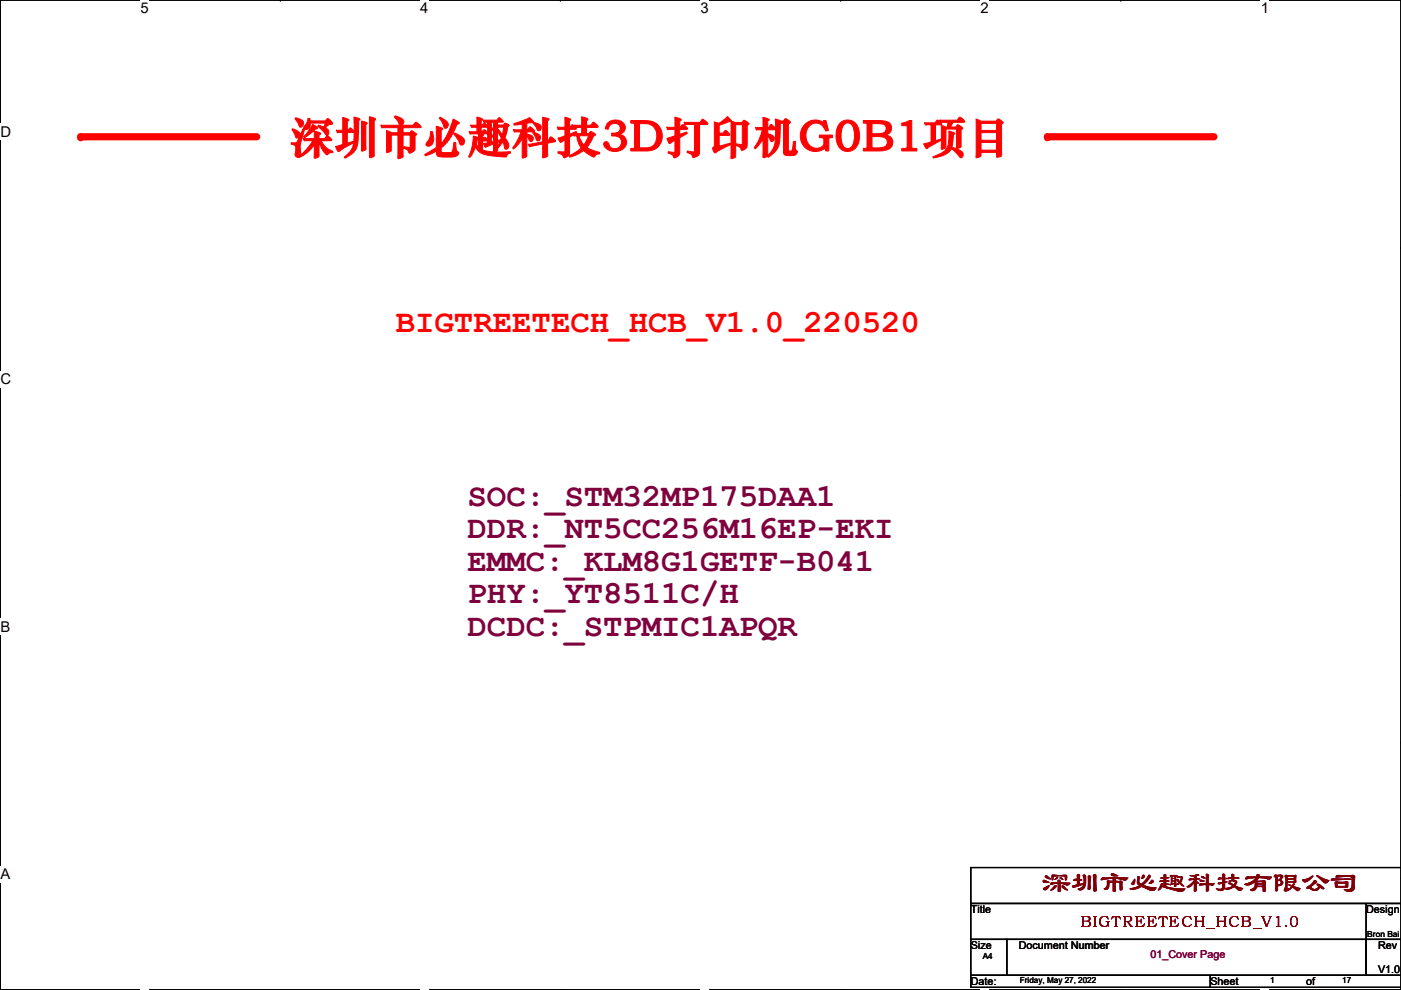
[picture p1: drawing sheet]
<svg xmlns="http://www.w3.org/2000/svg" width="297mm" height="210mm" viewBox="0 0 297 210" stroke-linecap="round" stroke-linejoin="round" font-family="sans-serif">
<path d="M.1 0h296.9v209.8h-296.9z" fill="none" stroke="#000" stroke-width=".25"/>
<g fill="#fff">
<path d="M29.8 0h1.7v3.5h-1.7z"/>
<path d="M29.8 209.8l1.7 .1z"/>
</g>
<path d="M59.4 0h.1M59.4 209.8h.1" fill="none" stroke="#000" stroke-width=".25"/>
<g fill="#fff">
<path d="M89.1 0h1.7v3.5h-1.7z"/>
<path d="M89.1 209.8l1.7 .1z"/>
</g>
<path d="M118.8 0h.1M118.8 209.8h.1" fill="none" stroke="#000" stroke-width=".25"/>
<g fill="#fff">
<path d="M148.5 0h1.7v3.5h-1.7z"/>
<path d="M148.5 209.8l1.7 .1z"/>
</g>
<path d="M178.2 0h.1M178.2 209.8h.1" fill="none" stroke="#000" stroke-width=".25"/>
<g fill="#fff">
<path d="M207.9 0h1.7v3.5h-1.7z"/>
<path d="M207.9 209.8l1.7 .1z"/>
</g>
<path d="M237.6 0h.1M237.6 209.8h.1" fill="none" stroke="#000" stroke-width=".25"/>
<g fill="#fff">
<path d="M267.3 0h1.7v3.5h-1.7z"/>
<path d="M267.3 209.8l1.7 .1z"/>
<path d="M.1 26.2h2.2v3.5h-2.2z"/>
<path d="M297 26.2l.1 3.5z"/>
<path d="M.1 78.7h2.2v3.5h-2.2z"/>
<path d="M297 78.7l.1 3.5z"/>
</g>
<path d="M.1 52.5h.1M297 52.5h.1" fill="none" stroke="#000" stroke-width=".25"/>
<g fill="#fff">
<path d="M.1 131.1h2.1v3.5h-2.1z"/>
<path d="M297 131.1l.1 3.5z"/>
</g>
<path d="M.1 104.9h.1M297 104.9h.1" fill="none" stroke="#000" stroke-width=".25"/>
<g fill="#fff">
<path d="M.1 183.6h2.1v3.5h-2.1z"/>
<path d="M297 183.6l.1 3.5z"/>
</g>
<path d="M.1 157.4h.1M297 157.4h.1" fill="none" stroke="#000" stroke-width=".25"/>
<path d="M17.1 29h37.3" fill="none" stroke="#f00" stroke-width="1.5"/>
<circle cx="17.1" cy="29" r=".76" fill="#f00"/>
<path d="M222.1 29h35.3" fill="none" stroke="#f00" stroke-width="1.5"/>
<circle cx="222.1" cy="29" r=".76" fill="#f00"/>
<path d="M205.8 199.2h7.6v7.6h-7.6zM213.4 199.2h76.2v7.6h-76.2zM289.6 199.2v7.6h7.5h-40.5v2.5h40.5M289.6 191.6h.1M289.6 191.6v7.6M297.1 183.9h-91.3v7.7h91.3h-91.3v7.6h91.3h-7.5M205.8 206.8h50.8v2.5h-50.8z" fill="none" stroke="#000" stroke-width=".25"/>
<text font-size="9.4" fill="#f00" x="61.3" y="32">深圳市必趣科技3D打印机G0B1项目</text>
<text font-size="6.9" fill="#f00" x="83.9" y="70.5">BIGTREETECH_HCB_V1.0_220520</text>
<g font-size="6.9" fill="#7f003f">
<text x="99.1" y="107.3">SOC:_STM32MP175DAA1</text>
<text x="99.1" y="114.2">DDR:_NT5CC256M16EP-EKI</text>
<text x="99.1" y="121">EMMC:_KLM8G1GETF-B041</text>
<text x="99.1" y="127.9">PHY:_YT8511C/H</text>
<text x="99.1" y="134.7">DCDC:_STPMIC1APQR</text>
</g>
<text font-size="6.1" fill="#7f0000" x="221.1" y="189.2">深圳市必趣科技有限公司</text>
<text font-size="3.5" fill="#7f0000" x="228.9" y="196.6">BIGTREETECH_HCB_V1.0</text>
<g font-size="3.1">
<text x="29.8" y="2.8">5</text>
<text x="89.1" y="2.8">4</text>
<text x="148.5" y="2.8">3</text>
<text x="207.9" y="2.8">2</text>
<text x="267.3" y="2.8">1</text>
<text x=".1" y="29">D</text>
<text x=".1" y="81.5">C</text>
<text x=".1" y="133.9">B</text>
<text x=".1" y="186.4">A</text>
<text x="297" y="186.4">A</text>
</g>
<g font-size="2.3">
<text x="205.8" y="193.6">Title</text>
<text x="289.6" y="193.6">Design</text>
<text x="205.8" y="201.3">Size</text>
<text x="216" y="201.3">Document Number</text>
<text x="292.2" y="201.3">Rev</text>
<text x="205.8" y="208.9">Date:</text>
<text x="256.6" y="208.9">Sheet</text>
<text x="276.9" y="208.9">of</text>
<text x="292.2" y="206.3">V1.0</text>
</g>
<text font-size="2.3" fill="#7f003f" x="243.9" y="203">01_Cover Page</text>
<g font-size="1.8">
<text x="208.4" y="203.3">A4</text>
<text x="289.9" y="198.8">Bron Bai</text>
<text x="216.2" y="208.4">Friday, May 27, 2022</text>
<text x="269.3" y="208.4">1</text>
<text x="284.6" y="208.4">17</text>
</g>
</svg>
